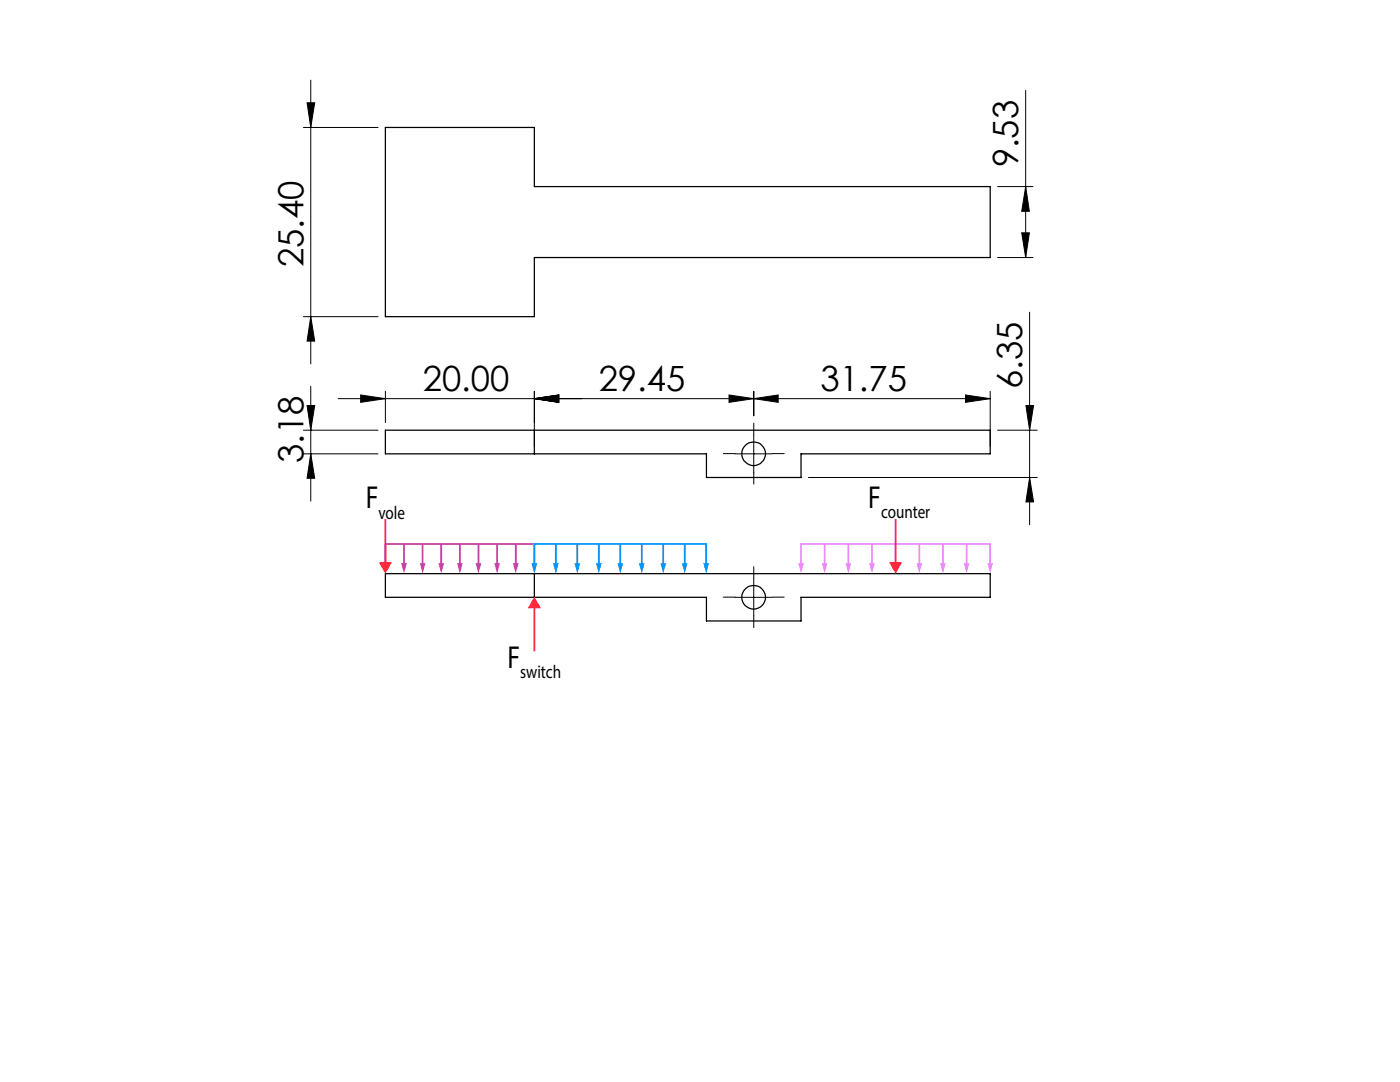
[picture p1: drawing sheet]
<svg xmlns="http://www.w3.org/2000/svg" width="279mm" height="216mm" viewBox="0 0 279 216" stroke-linecap="round" stroke-linejoin="round" font-family="sans-serif">
<!-- layer: Layer 1 -->
<g fill="none" stroke="#000" stroke-width=".2">
<path d="M62 16v56.6M204.7 18v33.4M60.6 25.4h14.8M61.3 20.5h1.5l-.8 4.9zM199.1 37.2h7.1M204.7 37.2l.7 5h-1.5zM199.1 51.4h7.1M203.9 46.5h1.5l-.7 4.9zM60.6 63.2h14.8M62 77.1v22.9M62 63.2l.8 4.9h-1.5zM67.5 79.5h130.1"/>
<path d="M72 78.8l4.9 .7-4.9 .8zM76.9 78.1v6.2M106.6 79.5l4.9-.7v1.5zM106.6 78.1v10.9M145.5 78.8l4.9 .7-4.9 .8zM150.4 79.5l4.9-.7v1.5zM150.4 78.1v4.9M192.7 78.8l4.9 .7-4.9 .8zM197.6 78.1v10.9M205.5 62.3v42.4M60.6 90.6h14.8M60.6 85.8h14.8"/>
<path d="M61.3 80.9h1.5l-.8 4.9zM62 90.6l.8 4.8h-1.5zM146.7 90.6h7.4M150.4 86.8v7.5M161.3 95.3h45.7M199.1 85.8h7.9M204.7 80.9h1.6l-.8 4.9zM205.5 95.3l.8 4.9h-1.6zM146.7 119.2h7.4M150.4 115.5v7.4"/>
</g>
<path d="M146.7 90.5h-2.3M150.4 86.8v-2.4M150.4 94.2v2.4M154.1 90.5h2.4M146.7 119.2h-2.3M150.4 115.4v-2.3M154.1 119.2h2.4M150.4 122.9v2.3" fill="none" stroke="#000" stroke-width=".2" stroke-dasharray="15.2 1.3 1.3 1.3"/>
<g fill="#000">
<path d="M72 78.8l4.9 .7-4.9 .8zM106.6 79.5l4.9-.7v1.5zM106.6 79.5l4.9-.7v1.5zM145.5 78.8l4.9 .7-4.9 .8zM150.4 79.5l4.9-.7v1.5zM192.7 78.8l4.9 .7-4.9 .8z"/>
<path d="M61.3 80.9h1.5l-.8 4.9zM62 90.6l.8 4.8h-1.5z"/>
<path d="M205.5 95.3l.8 4.9h-1.6zM204.7 80.9h1.6l-.8 4.9zM62 63.2l.8 4.9h-1.5zM61.3 20.5h1.5l-.8 4.9zM203.9 46.5h1.5l-.7 4.9zM204.7 37.2l.7 5h-1.5z"/>
</g>
<g fill="none" stroke="#000" stroke-width=".25">
<path d="M76.9 25.4h29.7v11.8h91v14.2h-91v11.8h-29.7zM76.9 85.8h120.7v4.8h-37.7v4.7h-18.9v-4.7h-64.1zM106.6 85.8v4.8M76.9 114.5h120.7v4.7h-37.7v4.7h-18.9v-4.7h-64.1zM106.6 114.5v4.7"/>
<circle cx="150.4" cy="90.5" r="2.36"/>
<circle cx="150.4" cy="119.2" r="2.36"/>
</g>
<path d="M80.6 108.5v4.3" fill="none" stroke="#bf41ac" stroke-width=".35"/>
<path d="M80.1 112.4h1.1l-.6 2.1z" fill="#bf41ac"/>
<path d="M84.3 108.5v4.3" fill="none" stroke="#bf41ac" stroke-width=".35"/>
<path d="M83.8 112.4h1.1l-.6 2.1z" fill="#bf41ac"/>
<path d="M88.1 108.5v4.3" fill="none" stroke="#bf41ac" stroke-width=".35"/>
<path d="M87.5 112.4h1.1l-.5 2.1z" fill="#bf41ac"/>
<path d="M91.8 108.5v4.3" fill="none" stroke="#bf41ac" stroke-width=".35"/>
<path d="M91.2 112.4h1.1l-.5 2.1z" fill="#bf41ac"/>
<path d="M95.5 108.5v4.3" fill="none" stroke="#bf41ac" stroke-width=".35"/>
<path d="M94.9 112.4h1.2l-.6 2.1z" fill="#bf41ac"/>
<path d="M99.2 108.5v4.3" fill="none" stroke="#bf41ac" stroke-width=".35"/>
<path d="M98.6 112.4h1.2l-.6 2.1z" fill="#bf41ac"/>
<path d="M102.9 108.5v4.3" fill="none" stroke="#bf41ac" stroke-width=".35"/>
<path d="M102.4 112.4h1.1l-.6 2.1z" fill="#bf41ac"/>
<path d="M76.9 112.8v-4.3h29.7v4.3" fill="none" stroke="#bf41ac" stroke-width=".35"/>
<g fill="#bf41ac">
<path d="M76.3 112.4h1.2l-.6 2.1z"/>
<path d="M106.1 112.4h1.1l-.6 2.1z"/>
</g>
<path d="M110.9 108.5v4.3" fill="none" stroke="#0096ff" stroke-width=".35"/>
<path d="M110.4 112.4h1.1l-.6 2.1z" fill="#0096ff"/>
<path d="M115.2 108.5v4.3" fill="none" stroke="#0096ff" stroke-width=".35"/>
<path d="M114.7 112.4h1.1l-.6 2.1z" fill="#0096ff"/>
<path d="M119.5 108.5v4.3" fill="none" stroke="#0096ff" stroke-width=".35"/>
<path d="M118.9 112.4h1.2l-.6 2.1z" fill="#0096ff"/>
<path d="M123.8 108.5v4.3" fill="none" stroke="#0096ff" stroke-width=".35"/>
<path d="M123.2 112.4h1.2l-.6 2.1z" fill="#0096ff"/>
<path d="M128.1 108.5v4.3" fill="none" stroke="#0096ff" stroke-width=".35"/>
<path d="M127.5 112.4h1.1l-.5 2.1z" fill="#0096ff"/>
<path d="M132.4 108.5v4.3" fill="none" stroke="#0096ff" stroke-width=".35"/>
<path d="M131.8 112.4h1.1l-.5 2.1z" fill="#0096ff"/>
<path d="M136.7 108.5v4.3" fill="none" stroke="#0096ff" stroke-width=".35"/>
<path d="M136.1 112.4h1.1l-.5 2.1z" fill="#0096ff"/>
<path d="M106.6 112.8v-4.3h34.3v4.3" fill="none" stroke="#0096ff" stroke-width=".35"/>
<g fill="#0096ff">
<path d="M106.1 112.4h1.1l-.6 2.1z"/>
<path d="M140.4 112.4h1.1l-.6 2.1z"/>
</g>
<path d="M164.6 108.5v4.3" fill="none" stroke="#ec8aff" stroke-width=".35"/>
<path d="M164 112.4h1.1l-.5 2.1z" fill="#ec8aff"/>
<path d="M169.3 108.5v4.3" fill="none" stroke="#ec8aff" stroke-width=".35"/>
<path d="M168.7 112.4h1.2l-.6 2.1z" fill="#ec8aff"/>
<path d="M174 108.5v4.3" fill="none" stroke="#ec8aff" stroke-width=".35"/>
<path d="M173.5 112.4h1.1l-.6 2.1z" fill="#ec8aff"/>
<path d="M178.7 108.5v4.3" fill="none" stroke="#ec8aff" stroke-width=".35"/>
<path d="M178.2 112.4h1.1l-.6 2.1z" fill="#ec8aff"/>
<path d="M183.5 108.5v4.3" fill="none" stroke="#ec8aff" stroke-width=".35"/>
<path d="M182.9 112.4h1.1l-.5 2.1z" fill="#ec8aff"/>
<path d="M188.2 108.5v4.3" fill="none" stroke="#ec8aff" stroke-width=".35"/>
<path d="M187.6 112.4h1.1l-.5 2.1z" fill="#ec8aff"/>
<path d="M192.9 108.5v4.3" fill="none" stroke="#ec8aff" stroke-width=".35"/>
<path d="M192.3 112.4h1.2l-.6 2.1z" fill="#ec8aff"/>
<path d="M159.9 112.8v-4.3h37.7v4.3" fill="none" stroke="#ec8aff" stroke-width=".35"/>
<g fill="#ec8aff">
<path d="M159.3 112.4h1.1l-.5 2.1z"/>
<path d="M197.1 112.4h1.1l-.6 2.1z"/>
</g>
<path d="M76.9 103.6v9" fill="none" stroke="#ff2a3c" stroke-width=".35"/>
<path d="M75.6 112.2h2.6l-1.3 2.3z" fill="#ff2a3c"/>
<path d="M178.7 103.6v9" fill="none" stroke="#ff2a3c" stroke-width=".35"/>
<path d="M177.4 112.2h2.7l-1.4 2.3z" fill="#ff2a3c"/>
<path d="M106.6 121v9" fill="none" stroke="#ff2a3c" stroke-width=".35"/>
<path d="M106.6 119.1l1.4 2.3h-2.7z" fill="#ff2a3c"/>
<g font-size="6.9">
<text x="203.2" y="33.4" transform="rotate(-90 203.2 33.4)">9.53</text>
<text x="60.6" y="53.3" transform="rotate(-90 60.6 53.3)">25.40</text>
<text x="204" y="77.7" transform="rotate(-90 204 77.7)">6.35</text>
<text x="84.4" y="78">20.00</text>
<text x="119.5" y="78">29.45</text>
<text x="163.7" y="78">31.75</text>
<text x="60.6" y="92.4" transform="rotate(-90 60.6 92.4)">3.18</text>
</g>
<g font-size="6.3">
<text x="73" y="101.4">F</text>
<text x="173.3" y="101.3">F</text>
<text x="101.3" y="133.3">F</text>
</g>
<g font-size="3.7">
<text x="75.5" y="103.6">vole</text>
<text x="175.8" y="103.4">counter</text>
<text x="103.8" y="135.4">switch</text>
</g>
</svg>
